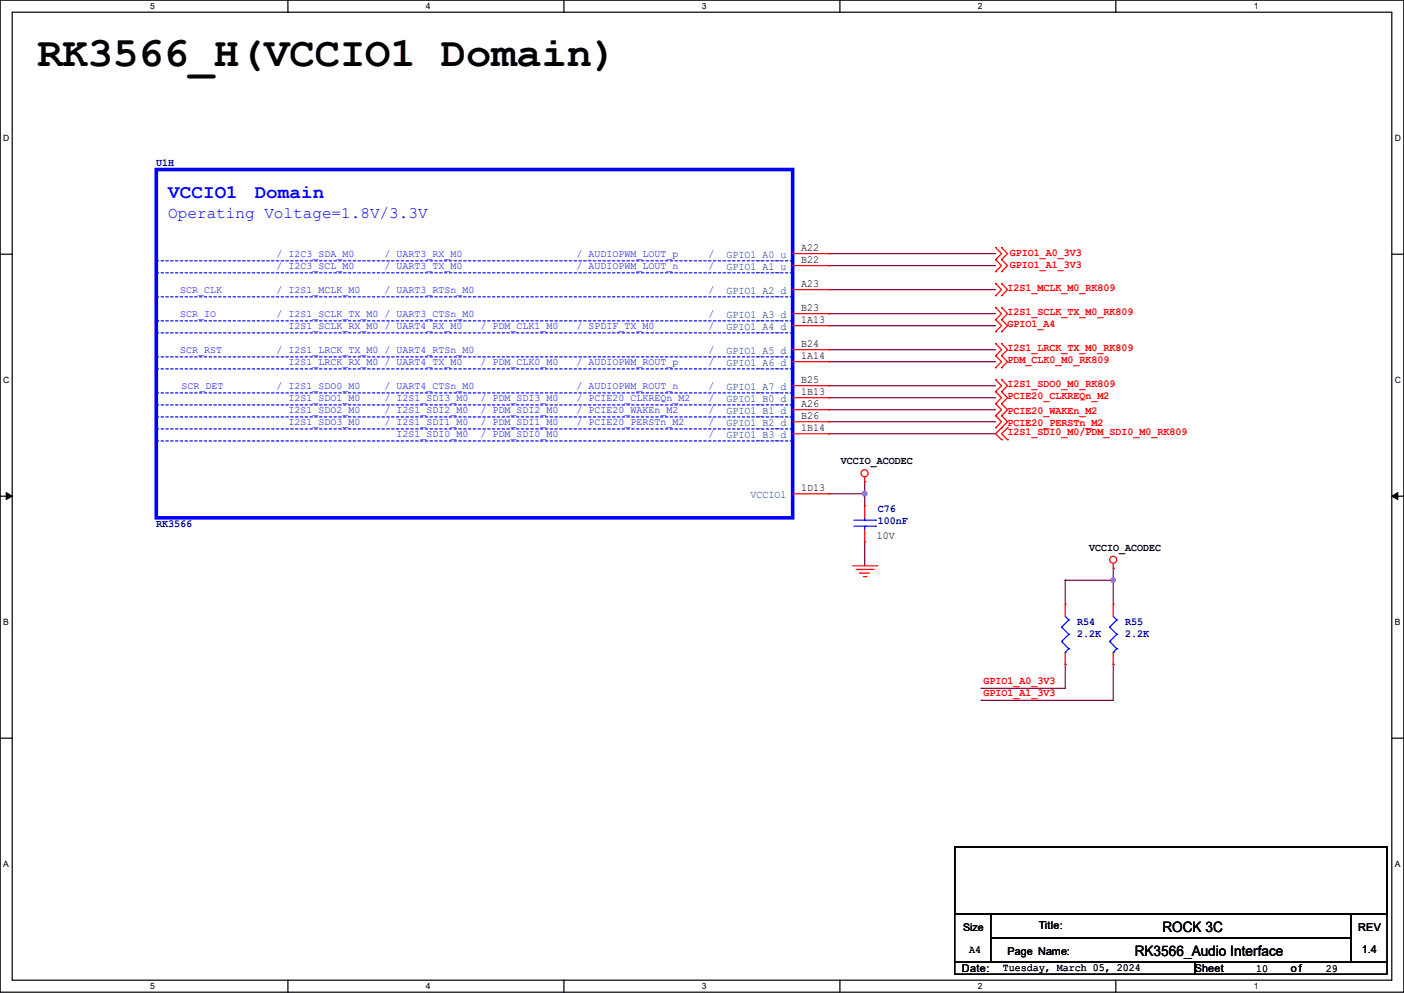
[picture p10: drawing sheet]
<svg xmlns="http://www.w3.org/2000/svg" width="297mm" height="210mm" viewBox="0 0 297 210" stroke-linecap="round" stroke-linejoin="round" font-family="sans-serif">
<path d="M0 0h297v209.8h-297zM2.6 2.6h291.8v204.7h-291.8z" fill="none" stroke="#000" stroke-width=".25"/>
<g fill="#fff">
<path d="M31.7 .3h1v2h-1z"/>
<path d="M31.7 207.6h1v1.9h-1z"/>
</g>
<path d="M60.9 0v2.6M60.9 207.3v2.5" fill="none" stroke="#000" stroke-width=".25"/>
<g fill="#fff">
<path d="M90.1 .3h1v2h-1z"/>
<path d="M90.1 207.6h1v1.9h-1z"/>
</g>
<path d="M119.3 0v2.6M119.3 207.3v2.5" fill="none" stroke="#000" stroke-width=".25"/>
<g fill="#fff">
<path d="M148.5 .3h.9v2h-.9z"/>
<path d="M148.5 207.6h.9v1.9h-.9z"/>
</g>
<path d="M177.7 0v2.6M177.7 207.3v2.5" fill="none" stroke="#000" stroke-width=".25"/>
<g fill="#fff">
<path d="M206.8 .3h1v2h-1z"/>
<path d="M206.8 207.6h1v1.9h-1z"/>
</g>
<path d="M236.1 0v2.6M236.1 207.3v2.5" fill="none" stroke="#000" stroke-width=".25"/>
<g fill="#fff">
<path d="M265.2 .3h1v2h-1z"/>
<path d="M265.2 207.6h1v1.9h-1z"/>
<path d="M.7 28.2h1.2v1.9h-1.2z"/>
<path d="M295.1 28.2h1.2v1.9h-1.2z"/>
<path d="M.7 79.3h1.2v2h-1.2z"/>
<path d="M295.1 79.3h1.2v2h-1.2z"/>
</g>
<path d="M0 53.8h2.6M294.4 53.8h2.6" fill="none" stroke="#000" stroke-width=".25"/>
<g fill="#fff">
<path d="M.7 130.5h1.2v2h-1.2z"/>
<path d="M295.1 130.5h1.1v2h-1.1z"/>
</g>
<path d="M0 104.9h2.6M294.4 104.9h2.6" fill="none" stroke="#000" stroke-width=".25"/>
<path d="M1.3 104.2l1.3 .7-1.3 .8zM294.4 104.9l1.3-.7v1.5z" fill="#000" stroke="#000" stroke-width=".21"/>
<g fill="#fff">
<path d="M.7 181.7h1.2v2h-1.2z"/>
<path d="M295.1 181.7h1.1v2h-1.1z"/>
</g>
<path d="M0 156.1h2.6M294.4 156.1h2.6M202 179.1h91.4v14.2h-91.4zM202 193.3h7.6v10.2h-7.6zM209.6 193.3h76.2v5.1h-76.2zM209.6 198.4h76.2v5.1h-76.2zM285.8 193.3h7.6v10.2h-7.6zM202 203.5h50.8v2.5h-50.8zM252.8 203.5h40.6v2.5h-40.6z" fill="none" stroke="#000" stroke-width=".25"/>
<g fill="none" stroke="#800040" stroke-width=".25">
<path d="M175.3 56.2h.1M175.3 53.6h.1M175.3 56.2h35.3M175.3 53.6h35.3M175.3 61.3h.1M175.3 66.3h.1M175.3 76.5h.1M175.3 74h.1M175.3 68.9h.1M175.3 61.3h35.3M175.3 66.3h35.3M175.3 76.5h35.3"/>
<path d="M175.3 74h35.3M175.3 68.9h35.3M175.3 81.6h.1M175.3 91.7h.1M175.3 84.1h.1M175.3 86.7h.1M175.3 89.2h.1M175.3 81.6h35.3M175.3 91.7h35.3M175.3 84.1h35.3M175.3 86.7h35.3M175.3 89.2h35.3"/>
<path d="M175.3 104.4h.1M175.3 104.4h7.6M182.9 104.4h.1M182.9 114.6h.1M182.9 101.9h.1M182.9 101.9v5.1M182.9 114.6v5.1M225.3 122.7h.1M225.3 122.7v5.1M225.3 122.7h10.2M235.5 120.2h.1M235.5 122.7h.1"/>
<path d="M235.5 120.2v7.6M207.6 145.6h.1M207.6 148.1h.1M225.3 140.5h.1M225.3 140.5v5.1h-17.7M235.5 140.5h.1M235.5 140.5v7.6h-27.9"/>
</g>
<g fill="#f0f" stroke="#f0f" stroke-width=".25">
<circle cx="182.9" cy="104.4" r=".49"/>
<circle cx="235.5" cy="122.7" r=".49"/>
</g>
<g fill="none" stroke="#f00" stroke-width=".25">
<path d="M167.7 53.6h7.6M167.7 56.2h7.6M175.3 53.6h.1M175.3 56.2h.1M210.6 60h.1M210.6 57.4h.1M210.6 54.9h.1M210.6 52.4h.1M210.6 60l1.3 1.3-1.3 1.2M210.6 54.9l1.3 1.3-1.3 1.2M210.6 52.4l1.3 1.2-1.3 1.3M211.9 60h.1"/>
<path d="M211.9 57.4h.1M211.9 54.9h.1M211.9 52.4h.1M211.9 60l1.2 1.3-1.2 1.2M211.9 54.9l1.2 1.3-1.2 1.2M211.9 52.4l1.2 1.2-1.2 1.3M167.7 61.3h7.6M167.7 74h7.6M167.7 76.5h7.6M167.7 66.3h7.6M167.7 68.9h7.6M175.3 61.3h.1"/>
<path d="M175.3 74h.1M175.3 76.5h.1M175.3 66.3h.1M175.3 68.9h.1M210.6 62.5h.1M210.6 65.1h.1M210.6 67.6h.1M210.6 72.7h.1M210.6 75.2h.1M210.6 77.8h.1M210.6 70.1h.1M210.6 65.1l1.3 1.2-1.3 1.3"/>
<path d="M210.6 72.7l1.3 1.3-1.3 1.2M210.6 75.2l1.3 1.3-1.3 1.3M210.6 67.6l1.3 1.3-1.3 1.2M211.9 62.5h.1M211.9 65.1h.1M211.9 67.6h.1M211.9 72.7h.1M211.9 75.2h.1M211.9 77.8h.1M211.9 70.1h.1M211.9 65.1l1.2 1.2-1.2 1.3M211.9 72.7l1.2 1.3-1.2 1.2"/>
<path d="M211.9 75.2l1.2 1.3-1.2 1.3M211.9 67.6l1.2 1.3-1.2 1.2M167.7 86.7h7.6M167.7 89.2h7.6M167.7 91.7h7.6M167.7 81.6h7.6M167.7 84.1h7.6M175.3 86.7h.1M175.3 89.2h.1M175.3 91.7h.1M175.3 81.6h.1M175.3 84.1h.1"/>
<path d="M210.6 80.3h.1M210.6 82.8h.1M210.6 85.4h.1M210.6 87.9h.1M210.6 90.5h.1M210.6 80.3l1.3 1.3-1.3 1.2M210.6 82.8l1.3 1.3-1.3 1.3M210.6 85.4l1.3 1.3-1.3 1.2M210.6 87.9l1.3 1.3-1.3 1.3M211.9 80.3h.1M211.9 82.8h.1M211.9 90.5h.1"/>
<path d="M211.9 93h.1M211.9 85.4h.1M211.9 87.9h.1M211.9 80.3l1.2 1.3-1.2 1.2M211.9 87.9l1.2 1.3-2.5 2.5 1.3 1.3M211.9 82.8l1.2 1.3-1.2 1.3M211.9 85.4l1.2 1.3-1.2 1.2M213.1 93h.1M213.1 90.5h.1M213.1 90.5l-1.2 1.2 1.2 1.3M167.7 104.4h7.6M175.3 104.4h.1"/>
<path d="M180.4 119.7h5.1M182.9 101.9h.1M182.9 107h.1M182.9 114.6h.1M182.9 100.9v1M182.9 107v2.5M182.9 112.1v2.5M185.5 119.7h.1M235.5 119.2v1M181.1 120.4h3.6M181.9 121.2h.1M181.9 121.2h2"/>
<path d="M182.7 122h.5M183.2 122h.1M184.7 120.4h.1M225.3 127.8h.1M225.3 127.8v2.5M225.3 138v2.5M235.5 120.2h.1M235.5 127.8h.1M235.5 127.8v2.5M235.5 138v2.5M225.3 140.5h.1M235.5 140.5h.1"/>
<circle cx="182.9" cy="100.1" r=".74"/>
<circle cx="235.5" cy="118.4" r=".74"/>
</g>
<g fill="none" stroke="#00f" stroke-width=".25">
<path d="M180.6 111.3h4.6M180.6 110h4.6M182.9 110h.1M182.9 111.3h.1M182.9 109.5v.5M182.9 111.3v.8M185.2 111.3h.1M185.2 110h.1M224.6 132.6h.1M224.6 135.7h.1M224.6 132.6l1.5 1.6M224.6 135.7l1.5 1.5"/>
<path d="M225.3 138h.1M225.3 130.3l.8 .8M226.1 131.1h.1M226.1 134.2h.1M226.1 137.2h.1M226.1 131.1l-1.5 1.5M226.1 134.2l-1.5 1.5M226.1 137.2l-.8 .8M234.7 132.6h.1M234.7 135.7h.1M234.7 132.6l1.6 1.6M234.7 135.7l1.6 1.5"/>
<path d="M235.5 138h.1M235.5 130.3l.8 .8M236.3 131.1h.1M236.3 134.2h.1M236.3 137.2h.1M236.3 131.1l-1.6 1.5M236.3 134.2l-1.6 1.5M236.3 137.2l-.8 .8"/>
</g>
<g fill="none" stroke="#00f" stroke-width=".25" stroke-dasharray=".5 .5">
<path d="M33.1 57.7h.1M33.1 55.2h.1M167.7 57.7h-134.6M167.7 55.2h-134.6M33.1 75.5h.1M33.1 78h.1M33.1 70.4h.1M33.1 62.8h.1M33.3 67.9h.1M167.7 75.5h-134.6M167.7 78h-134.6M167.7 70.4h-134.6"/>
<path d="M167.7 67.9h-134.4M167.7 62.8h-134.6M33.1 88.2h.1M33.1 85.6h.1M33.1 93.3h.1M33.1 83.1h.1M33.1 90.7h.1M167.7 88.2h-134.6M167.7 85.6h-134.6M167.7 93.3h-134.6M167.7 83.1h-134.6M167.7 90.7h-134.6"/>
</g>
<path d="M33.1 35.9h134.6v73.6h-134.6z" fill="none" stroke="#00f" stroke-width=".76"/>
<text font-size="8.9" x="7.9" y="14.1">RK3566_H(VCCIO1 Domain)</text>
<g font-size="4.1" fill="#00f">
<text x="35.6" y="41.8">VCCIO1</text>
<text x="53.9" y="41.8">Domain</text>
</g>
<text font-size="3.4" fill="#00f" x="35.6" y="46.1">Operating Voltage=1.8V/3.3V</text>
<g font-size="3">
<text x="245.9" y="197.1">ROCK 3C</text>
<text x="240.1" y="202.2">RK3566_Audio Interface</text>
</g>
<g font-size="2.3" fill="#000080">
<text x="33.1" y="35.2">U1H</text>
<text x="33.1" y="111.4">RK3566</text>
<text x="185.7" y="108.3">C76</text>
<text x="185.7" y="110.9">100nF</text>
<text x="227.9" y="132.2">R54</text>
<text x="227.9" y="134.7">2.2K</text>
<text x="238" y="132.2">R55</text>
<text x="238" y="134.7">2.2K</text>
</g>
<g font-size="2.3">
<text x="169.5" y="53.1">A22</text>
<text x="169.5" y="55.6">B22</text>
<text x="169.5" y="60.7">A23</text>
<text x="169.5" y="65.8">B23</text>
<text x="169.5" y="68.3">1A13</text>
<text x="169.5" y="73.4">B24</text>
<text x="169.5" y="75.9">1A14</text>
<text x="169.5" y="81">B25</text>
<text x="169.5" y="83.6">1B13</text>
<text x="169.5" y="86.1">A26</text>
<text x="169.5" y="88.6">B26</text>
<text x="169.5" y="91.2">1B14</text>
<text x="177.8" y="98.2">VCCIO_ACODEC</text>
<text x="169.5" y="103.9">1D13</text>
<text x="185.5" y="113.9">10V</text>
<text x="230.4" y="116.5">VCCIO_ACODEC</text>
<text x="219.8" y="196.4">Title:</text>
<text x="287.3" y="196.9">REV</text>
<text x="205" y="201.5">A4</text>
<text x="213.1" y="202">Page Name:</text>
<text x="288.1" y="201.5">1.4</text>
<text x="203.5" y="205.6">Date:</text>
<text x="212.1" y="205.4">Tuesday, March 05, 2024</text>
<text x="252.8" y="205.6">Sheet</text>
<text x="265.7" y="205.6">10</text>
<text x="273.1" y="205.6">of</text>
<text x="280.5" y="205.6">29</text>
</g>
<g font-size="2.3" fill="#004080">
<text x="153.7" y="54.6">GPIO1_A0_u</text>
<text x="153.7" y="57.1">GPIO1_A1_u</text>
<text x="153.7" y="62.2">GPIO1_A2_d</text>
<text x="153.7" y="67.3">GPIO1_A3_d</text>
<text x="153.7" y="69.8">GPIO1_A4_d</text>
<text x="153.7" y="74.9">GPIO1_A5_d</text>
<text x="153.7" y="77.4">GPIO1_A6_d</text>
<text x="153.7" y="82.5">GPIO1_A7_d</text>
<text x="153.7" y="87.6">GPIO1_B1_d</text>
<text x="153.7" y="85">GPIO1_B0_d</text>
<text x="153.7" y="90.1">GPIO1_B2_d</text>
<text x="153.7" y="92.7">GPIO1_B3_d</text>
<text x="158.8" y="105.4">VCCIO1</text>
</g>
<g font-size="2.3" fill="#f00">
<text x="213.7" y="56.8">GPIO1_A1_3V3</text>
<text x="213.7" y="54.2">GPIO1_A0_3V3</text>
<text x="213.1" y="61.6">I2S1_MCLK_M0_RK809</text>
<text x="213.1" y="66.7">I2S1_SCLK_TX_M0_RK809</text>
<text x="213.1" y="69.2">GPIO1_A4</text>
<text x="213.1" y="74.3">I2S1_LRCK_TX_M0_RK809</text>
<text x="213.1" y="76.8">PDM_CLK0_M0_RK809</text>
<text x="213.1" y="81.9">I2S1_SDO0_M0_RK809</text>
<text x="213.1" y="84.5">PCIE20_CLKREQn_M2</text>
<text x="213.1" y="87.5">PCIE20_WAKEn_M2</text>
<text x="213.1" y="92.1">I2S1_SDI0_M0/PDM_SDI0_M0_RK809</text>
<text x="213.1" y="90">PCIE20_PERSTn_M2</text>
<text x="208.1" y="144.7">GPIO1_A0_3V3</text>
<text x="208.1" y="147.2">GPIO1_A1_3V3</text>
</g>
<text font-size="2.2" x="203.8" y="196.9">Size</text>
<g font-size="2.1" fill="#00f">
<text x="58.5" y="54.3">/ I2C3_SDA_M0</text>
<text x="58.5" y="56.8">/ I2C3_SCL_M0</text>
<text x="81.3" y="54.3">/ UART3_RX_M0</text>
<text x="81.3" y="56.8">/ UART3_TX_M0</text>
<text x="122" y="56.8">/ AUDIOPWM_LOUT_n</text>
<text x="122" y="54.3">/ AUDIOPWM_LOUT_p</text>
<text x="149.9" y="54.3">/</text>
<text x="149.9" y="56.8">/</text>
<text x="38.1" y="61.9">SCR_CLK</text>
<text x="58.5" y="61.9">/ I2S1_MCLK_M0</text>
<text x="81.3" y="61.9">/ UART3_RTSn_M0</text>
<text x="149.9" y="61.9">/</text>
<text x="38.1" y="67">SCR_IO</text>
<text x="58.5" y="67">/ I2S1_SCLK_TX_M0 / UART3_CTSn_M0</text>
<text x="61" y="69.5">I2S1_SCLK_RX_M0 / UART4_RX_M0</text>
<text x="101.6" y="69.5">/ PDM_CLK1_M0</text>
<text x="122" y="69.5">/ SPDIF_TX_M0</text>
<text x="149.9" y="69.5">/</text>
<text x="149.9" y="67">/</text>
<text x="38.1" y="74.6">SCR_RST</text>
<text x="58.5" y="74.6">/ I2S1_LRCK_TX_M0 / UART4_RTSn_M0</text>
<text x="61" y="77.1">I2S1_LRCK_RX_M0 / UART4_TX_M0</text>
<text x="101.6" y="77.1">/ PDM_CLK0_M0</text>
<text x="122" y="77.1">/ AUDIOPWM_ROUT_p</text>
<text x="149.9" y="77.1">/</text>
<text x="149.9" y="74.6">/</text>
<text x="38.4" y="82.2">SCR_DET</text>
<text x="58.5" y="82.2">/ I2S1_SDO0_M0</text>
<text x="81.3" y="82.2">/ UART4_CTSn_M0</text>
<text x="122" y="82.2">/ AUDIOPWM_ROUT_n</text>
<text x="149.9" y="82.2">/</text>
<text x="61" y="89.8">I2S1_SDO3_M0</text>
<text x="61" y="84.8">I2S1_SDO1_M0</text>
<text x="61" y="87.3">I2S1_SDO2_M0</text>
<text x="81.3" y="84.8">/ I2S1_SDI3_M0</text>
<text x="81.3" y="89.8">/ I2S1_SDI1_M0</text>
<text x="81.3" y="87.3">/ I2S1_SDI2_M0</text>
<text x="101.6" y="87.3">/ PDM_SDI2_M0</text>
<text x="101.6" y="89.8">/ PDM_SDI1_M0</text>
<text x="101.6" y="84.8">/ PDM_SDI3_M0</text>
<text x="122" y="89.8">/ PCIE20_PERSTn_M2</text>
<text x="122" y="87.3">/ PCIE20_WAKEn_M2</text>
<text x="122" y="84.8">/ PCIE20_CLKREQn_M2</text>
<text x="149.9" y="87.3">/</text>
<text x="149.9" y="89.8">/</text>
<text x="149.9" y="84.8">/</text>
<text x="83.9" y="92.4">I2S1_SDI0_M0</text>
<text x="101.6" y="92.4">/ PDM_SDI0_M0</text>
<text x="149.9" y="92.4">/</text>
</g>
<g font-size="1.8">
<text x="31.7" y="1.9">5</text>
<text x="90.1" y="1.9">4</text>
<text x="148.5" y="1.9">3</text>
<text x="206.8" y="1.9">2</text>
<text x="265.2" y="1.9">1</text>
<text x=".7" y="29.8">D</text>
<text x="295.1" y="29.8">D</text>
<text x=".7" y="80.9">C</text>
<text x="295.1" y="80.9">C</text>
<text x=".7" y="132.1">B</text>
<text x="295.1" y="132.1">B</text>
<text x=".7" y="183.3">A</text>
<text x="295.1" y="183.3">A</text>
<text x="31.7" y="209.2">5</text>
<text x="90.1" y="209.2">4</text>
<text x="148.5" y="209.2">3</text>
<text x="206.8" y="209.2">2</text>
<text x="265.2" y="209.2">1</text>
</g>
</svg>
